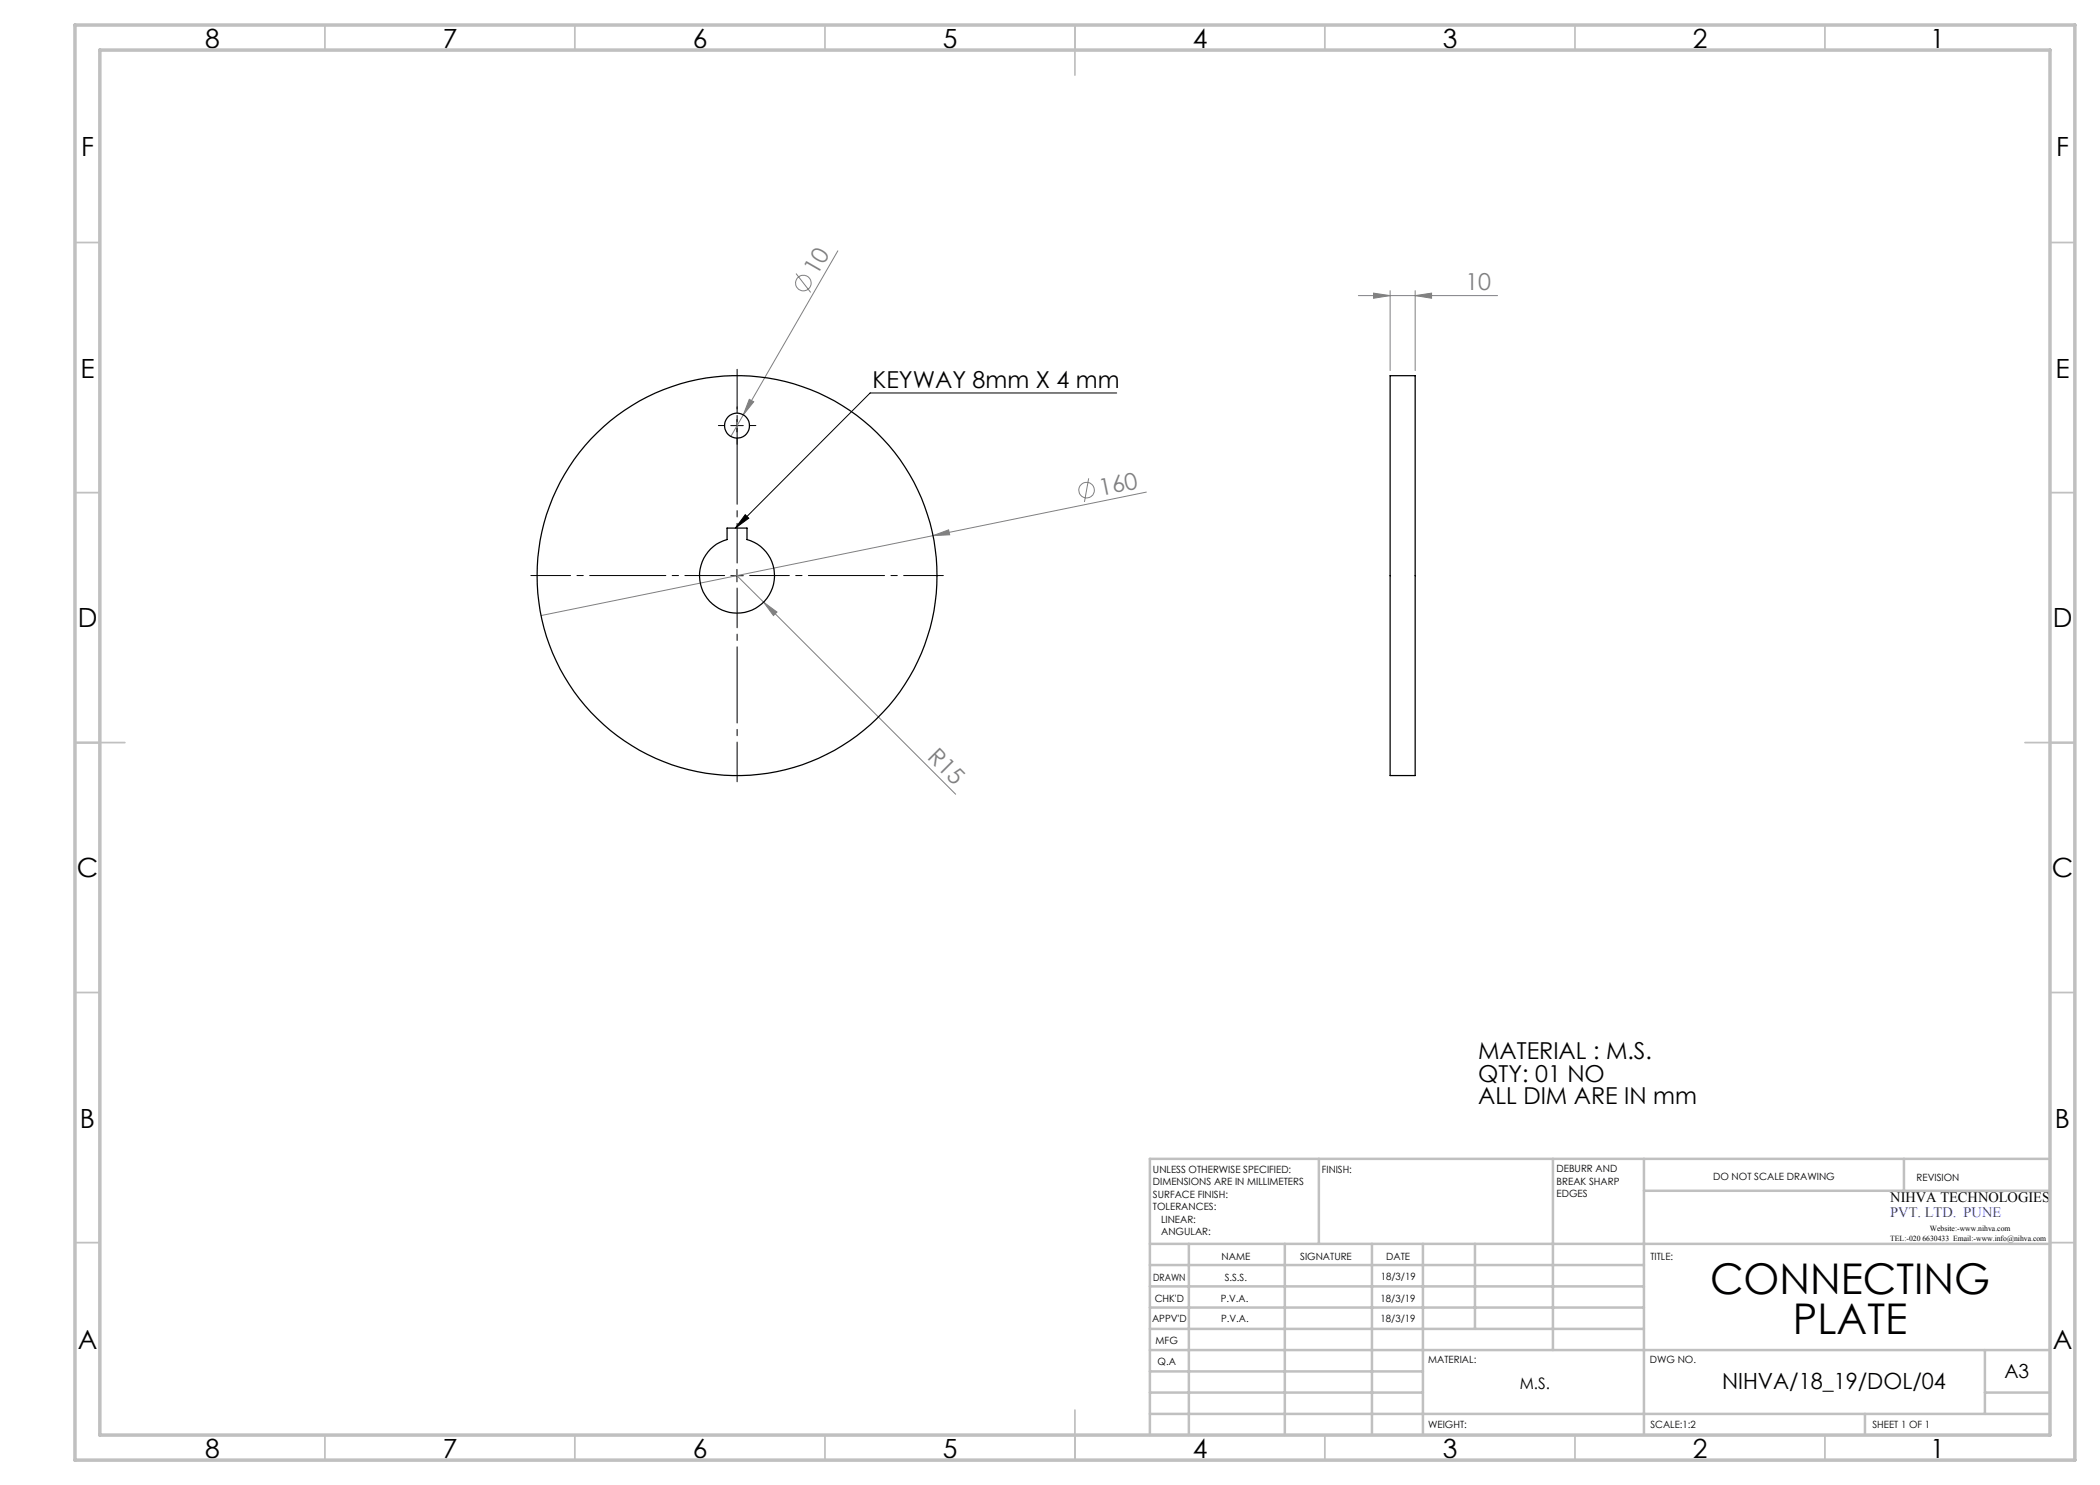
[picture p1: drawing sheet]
<svg xmlns="http://www.w3.org/2000/svg" width="420mm" height="297mm" viewBox="0 0 420 297" stroke-linecap="round" stroke-linejoin="round" font-family="sans-serif">
<g fill="none" stroke="#808080" stroke-width=".2">
<path d="M159.2 54.7l2.9 3.8M167.6 50.2l-18.9 32.8M271.7 59.1h27.8M274.7 58.6l3.3 .5-3.3 .6zM278 58.1v16M283 59.1l3.3-.5v1.1zM283 58.1v16M149.9 79.9l.8 .5-2 2.6zM148.7 83l-2.5 4.3M217.7 95.7l-.8 4.7M229.3 98.4l-42.7 8.7M147.4 115.1l5.3 5.3"/>
<path d="M186.6 107.1l3.1-1.1 .2 1zM186.6 107.1l-78.4 16M152.7 120.4l2.7 2-.7 .7zM152.7 120.4l38.4 38.5"/>
<circle cx="160.7" cy="56.6" r="1.57"/>
<circle cx="217.3" cy="98" r="1.56"/>
</g>
<path d="M223.3 78.6h-49.3l-26.9 27M146.2 85.1h2.5M147.4 83.9v2.5M146.2 115.1h2.5M147.4 113.9v2.5M149 102.9l.8 .7-2.7 2z" fill="none" stroke="#000" stroke-width=".2"/>
<path d="M144.9 115.1h-38.7M147.4 112.6v-38.7M147.4 117.6v38.8M149.9 115.1h38.8" fill="none" stroke="#000" stroke-width=".2" stroke-dasharray="15.2 1.3 1.3 1.3" stroke-dashoffset="7.3"/>
<path d="M144.9 85.1h-1.2M147.4 82.6v-1.2M147.4 87.6v1.3M149.9 85.1h1.3" fill="none" stroke="#000" stroke-width=".2" stroke-dasharray="15.2 1.3 1.3 1.3"/>
<g fill="none" stroke="#c0c0c0" stroke-width=".35">
<path d="M65 5v5M115 5v5M165 5v5M215 5v10M265 5v5M315 5v5M365 5v5M15 48.5h5M410 48.5h5M15 98.5h5M410 98.5h5M15 148.5h10"/>
<path d="M405 148.5h10M15 198.5h5M410 198.5h5M15 248.5h5M410 248.5h5M65 287v5M115 287v5M165 287v5M215 282v10M265 287v5M315 287v5M365 287v5"/>
</g>
<g fill="none" stroke="#c0c0c0" stroke-width=".5">
<path d="M263.8 231.8v17M310.6 231.8v38.2M328.8 231.8v55.2M328.8 238.2h81.2M380.8 231.8v6.4M410 231.8h-180v55.2M230 248.8h180M230 257.3h98.8M230 253h98.8M237.8 248.8v38.2M257 248.8v38.2M274.4 248.8v38.2"/>
<path d="M284.6 248.8v38.2M295 248.8v17M230 265.8h98.8M230 261.5h98.8M230 278.5h54.6M230 274.3h54.6M230 270h180M397 278.5h13M397 270v12.8M230 282.8h180M373 282.8v4.2"/>
</g>
<path d="M15 5h400v287h-400zM20 10h390v277h-390z" fill="none" stroke="#c0c0c0" stroke-width=".7"/>
<path d="M149 102.9l.8 .7-2.7 2z" fill="#000"/>
<g fill="#808080">
<path d="M186.6 107.1l3.1-1.1 .2 1z"/>
<path d="M149.9 79.9l.8 .5-2 2.6z"/>
<path d="M152.7 120.4l2.7 2-.7 .7z"/>
<path d="M274.7 58.6l3.3 .5-3.3 .6zM283 59.1l3.3-.5v1.1z"/>
</g>
<g fill="none" stroke="#000" stroke-width=".25">
<path d="M278 75.1h5v80h-5zM145.4 105.6h4v2.3a7.5 7.5 0 0 1 4.1 11.5 7.5 7.5 0 0 1-12.2 0 7.5 7.5 0 0 1 4.1-11.5z"/>
<circle cx="147.4" cy="85.1" r="2.49"/>
<circle cx="147.4" cy="115.1" r="40"/>
</g>
<g font-size="8.5">
<text x="342" y="258.8">CONNECTING</text>
<text x="358.6" y="266.9">PLATE</text>
</g>
<g font-size="5.3">
<text x="41" y="9.5">8</text>
<text x="88.5" y="9.5">7</text>
<text x="138.5" y="9.5">6</text>
<text x="188.5" y="9.5">5</text>
<text x="238.5" y="9.5">4</text>
<text x="288.5" y="9.5">3</text>
<text x="338.5" y="9.5">2</text>
<text x="386" y="9.5">1</text>
<text x="16.2" y="31.3">F</text>
<text x="411.2" y="31.3">F</text>
<text x="16.1" y="75.5">E</text>
<text x="411.1" y="75.5">E</text>
<text x="15.5" y="125.5">D</text>
<text x="410.5" y="125.5">D</text>
<text x="15.4" y="175.5">C</text>
<text x="410.4" y="175.5">C</text>
<text x="16" y="225.5">B</text>
<text x="411" y="225.5">B</text>
<text x="15.5" y="269.8">A</text>
<text x="410.5" y="269.8">A</text>
<text x="41" y="291.5">8</text>
<text x="88.5" y="291.5">7</text>
<text x="138.5" y="291.5">6</text>
<text x="188.5" y="291.5">5</text>
<text x="238.5" y="291.5">4</text>
<text x="288.5" y="291.5">3</text>
<text x="338.5" y="291.5">2</text>
<text x="386" y="291.5">1</text>
</g>
<g font-size="4.7" fill="#808080">
<text x="163.5" y="55.2" transform="rotate(-60 163.5 55.2)">10</text>
<text x="293.1" y="58.1">10</text>
<text x="220.2" y="99.2" transform="rotate(-12 220.2 99.2)">160</text>
<text x="185.3" y="151.5" transform="rotate(45 185.3 151.5)">R15</text>
</g>
<g font-size="4.7">
<text x="174.5" y="77.5">KEYWAY 8mm X 4 mm</text>
<text x="295.6" y="211.8">MATERIAL : M.S.</text>
<text x="295.6" y="216.4">QTY: 01 NO</text>
<text x="295.6" y="220.9">ALL DIM ARE IN mm</text>
</g>
<text font-size="4.5" x="344.4" y="277.8">NIHVA/18_19/DOL/04</text>
<text font-size="3.9" x="400.9" y="275.5">A3</text>
<text font-size="3.2" x="304" y="277.9">M.S.</text>
<text font-size="2.9" x="378.1" y="240.4">NIHVA TECHNOLOGIES</text>
<text font-size="2.9" fill="#00f" x="378.1" y="243.4">PVT. LTD. PUNE</text>
<g font-size="2">
<text x="230.6" y="234.6">UNLESS OTHERWISE SPECIFIED:</text>
<text x="230.6" y="237.1">DIMENSIONS ARE IN MILLIMETERS</text>
<text x="230.6" y="239.6">SURFACE FINISH:</text>
<text x="264.4" y="234.6">FINISH:</text>
<text x="311.3" y="234.5">DEBURR AND</text>
<text x="311.3" y="237">BREAK SHARP</text>
<text x="311.3" y="239.5">EDGES</text>
<text x="342.6" y="236">DO NOT SCALE DRAWING</text>
<text x="383.3" y="236.2">REVISION</text>
<text x="230.6" y="242.1">TOLERANCES:</text>
<text x="232.2" y="244.6">LINEAR:</text>
<text x="232.2" y="247.1">ANGULAR:</text>
<text x="244.3" y="252">NAME</text>
<text x="260" y="251.9">SIGNATURE</text>
<text x="277.2" y="251.9">DATE</text>
<text x="330.1" y="251.9">TITLE:</text>
<text x="230.6" y="256.1">DRAWN</text>
<text x="244.9" y="256.1">S.S.S.</text>
<text x="276.1" y="255.9">18/3/19</text>
<text x="230.9" y="260.3">CHK'D</text>
<text x="244.1" y="260.3">P.V.A.</text>
<text x="276.1" y="260.3">18/3/19</text>
<text x="230.4" y="264.4">APPV'D</text>
<text x="231.1" y="268.8">MFG</text>
<text x="244.2" y="264.4">P.V.A.</text>
<text x="276.1" y="264.4">18/3/19</text>
<text x="231.5" y="273">Q.A</text>
<text x="285.6" y="272.5">MATERIAL:</text>
<text x="330" y="272.5">DWG NO.</text>
<text x="285.6" y="285.5">WEIGHT:</text>
<text x="330.1" y="285.6">SCALE:1:2</text>
<text x="374.5" y="285.6">SHEET 1 OF 1</text>
</g>
<g font-size="1.6">
<text x="378.1" y="248.2">TEL:-020 6630433 Email:-www.info@nihva.com</text>
<text x="386" y="246.1">Website:-www.nihva.com</text>
</g>
</svg>
